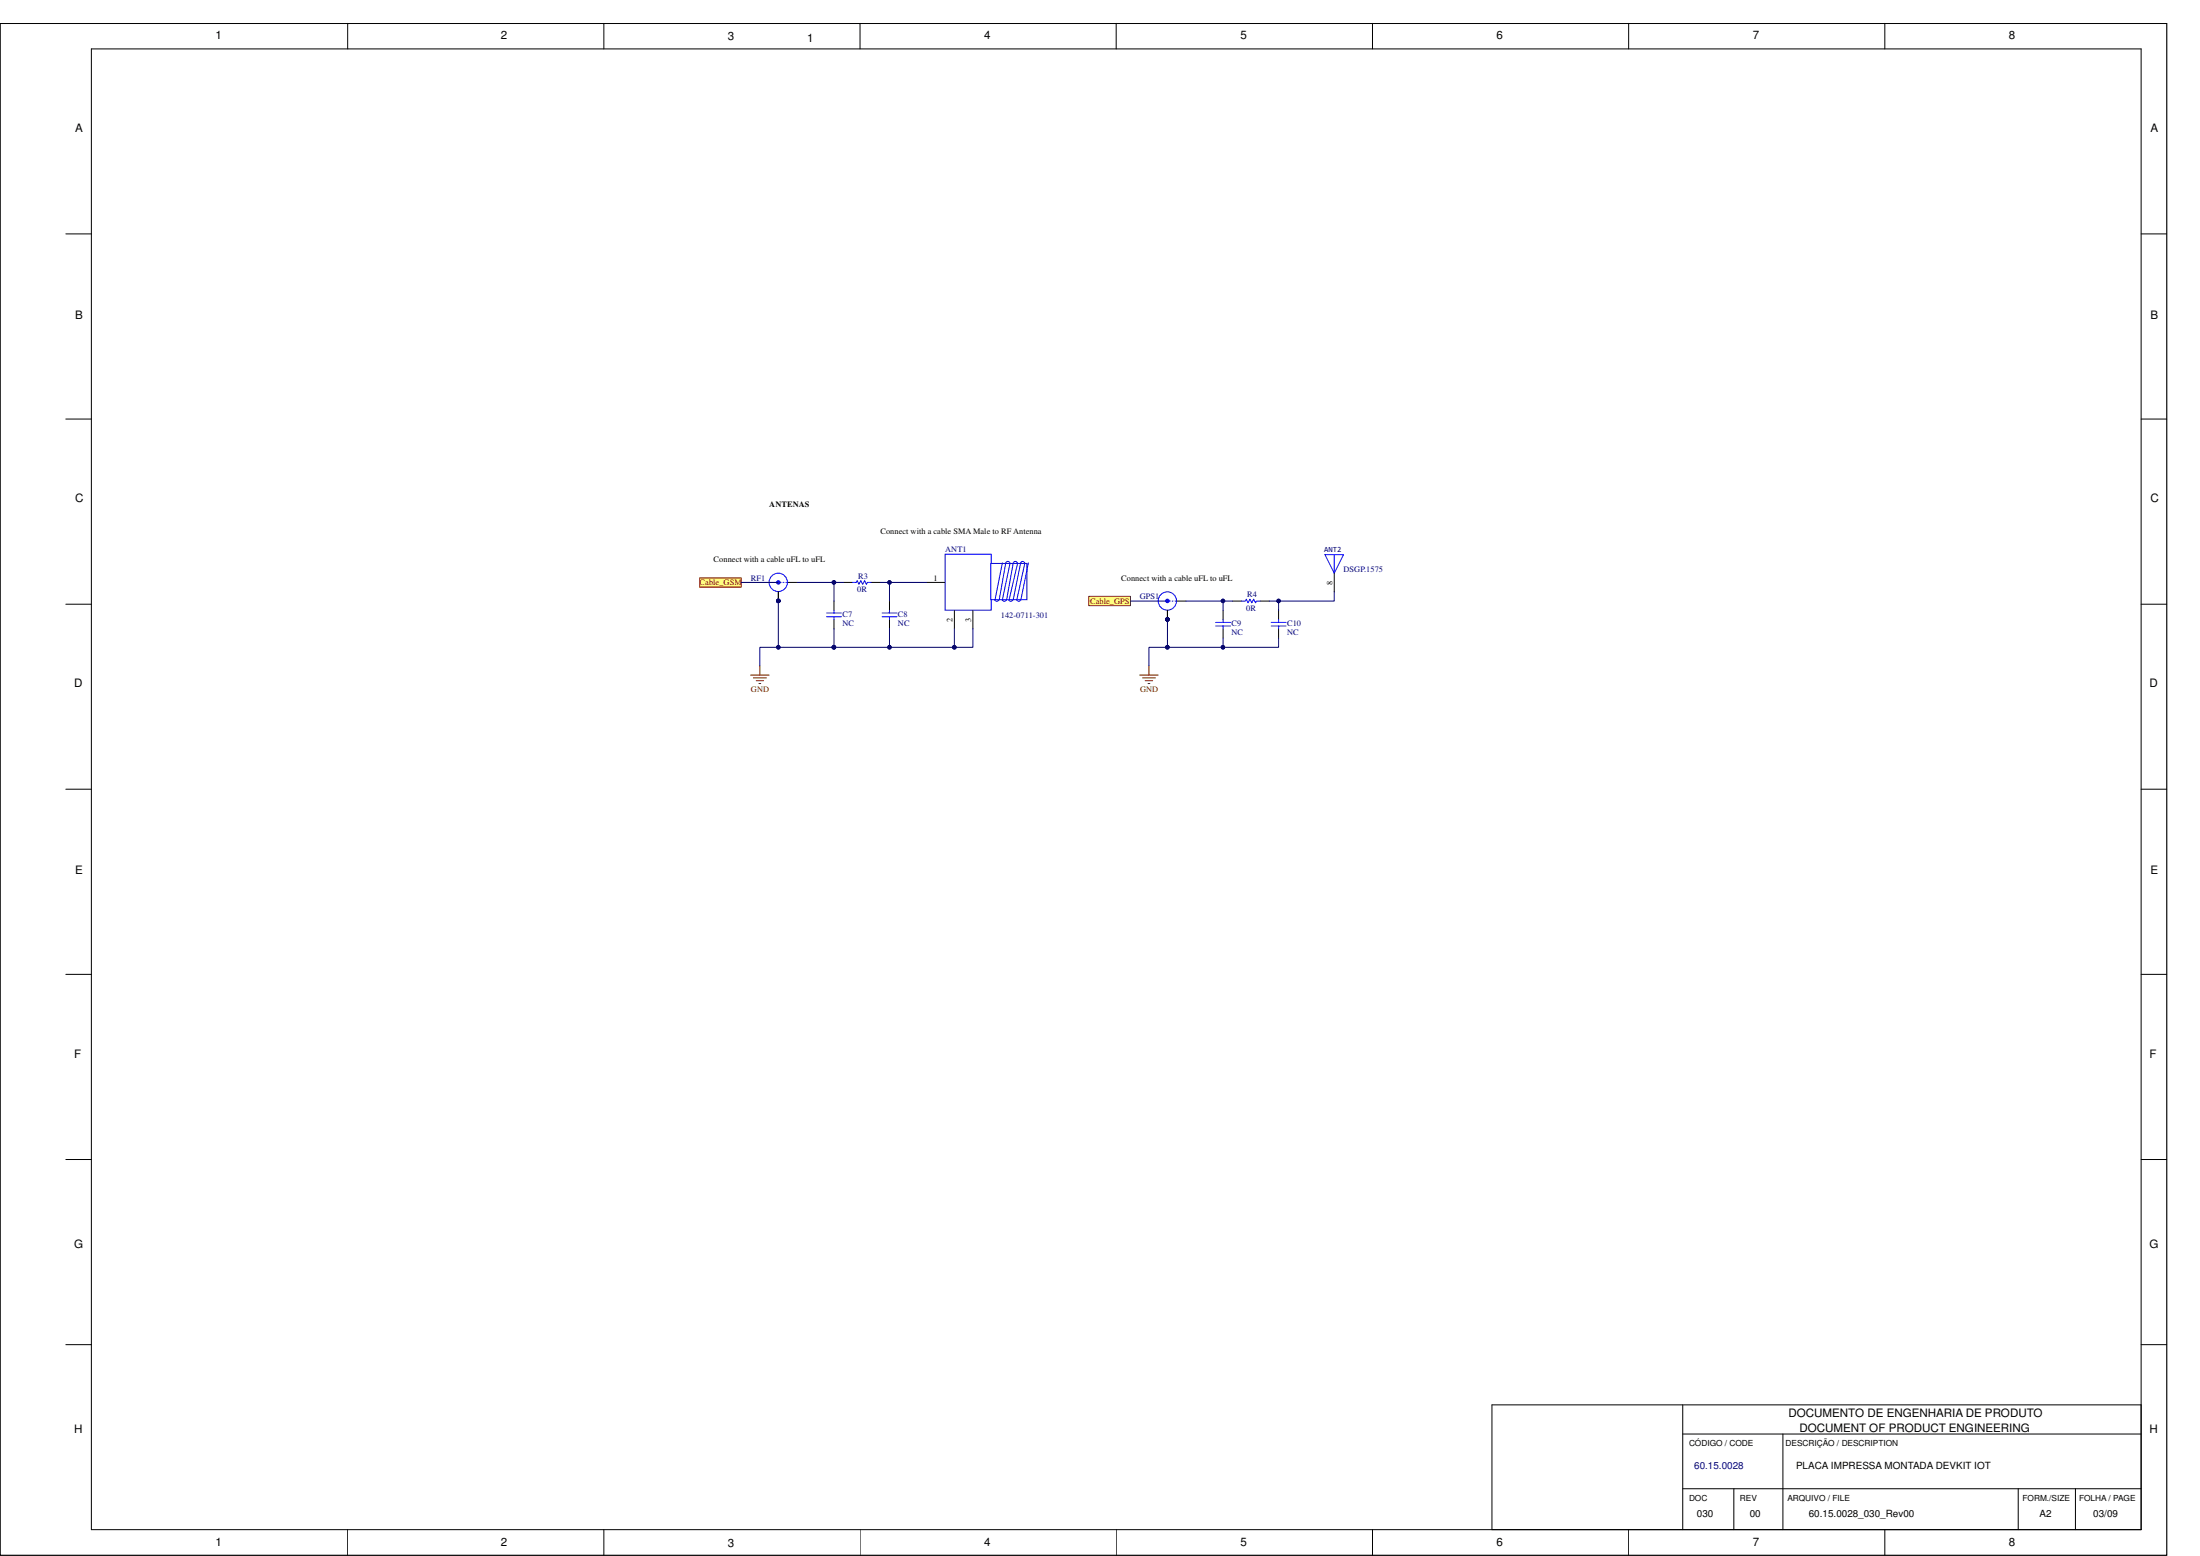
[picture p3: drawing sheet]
<svg xmlns="http://www.w3.org/2000/svg" width="594mm" height="420mm" viewBox="0 0 594 420" stroke-linecap="round" stroke-linejoin="round" font-family="sans-serif">
<g fill="none" stroke="#000" stroke-width=".27">
<path d="M.1 6.3h585v413.6h-585zM24.7 13.2h553.5v399.8h-553.5zM93.9 6.3v6.9M163.1 6.3v6.9M232.2 6.3v6.9M301.4 6.3v6.9M370.6 6.3v6.9M439.8 6.3v6.9M509 6.3v6.9M17.8 63.2h6.9M578.2 63.2h6.9M17.8 113.2h6.9"/>
<path d="M578.2 113.2h6.9M360.3 154.8v5M17.8 163.2h6.9M315.2 164.8v2.5M578.2 163.2h6.9M17.8 213.1h6.9M578.2 213.1h6.9M17.8 263.1h6.9M578.2 263.1h6.9M17.8 313.1h6.9M578.2 313.1h6.9M17.8 363.1h6.9"/>
<path d="M454.4 379.3v33.7M578.2 363.1h6.9M578.2 379.3h-175.3v33.7M454.4 387.2h123.8M481.4 387.2v25.8M93.9 413v7M163.1 413v7M232.2 413v7M301.4 413v7M370.6 413v7M439.8 413v7M454.4 402h123.8"/>
<path d="M468.2 402v11M509 413v7M545 402v11M560.4 402v11"/>
</g>
<path d="M357.8 149.8h5l-2.5 5zM360.3 149.8v5" fill="none" stroke="#00f" stroke-width=".27"/>
<circle cx="315.2" cy="167.3" r=".48" fill="#000080"/>
<circle cx="315.2" cy="167.3" r=".48" fill="none" stroke="#000080" stroke-width=".27"/>
<path d="M317.7 162.3h2.5" fill="none" stroke="#000" stroke-width=".27"/>
<circle cx="315.2" cy="162.3" r=".48" fill="#00f"/>
<g fill="none" stroke="#00f" stroke-width=".27">
<path d="M315.8 162.3h.2M316.5 162.3h.3M317.3 162.3h.2"/>
<circle cx="315.2" cy="162.3" r="2.47"/>
<circle cx="315.2" cy="162.3" r=".48"/>
</g>
<path d="M315.2 164.8v2.5" fill="none" stroke="#000" stroke-width=".27"/>
<circle cx="315.2" cy="167.3" r=".48" fill="#000080"/>
<circle cx="315.2" cy="167.3" r=".48" fill="none" stroke="#000080" stroke-width=".27"/>
<circle cx="315.2" cy="167.3" r=".48" fill="#000080"/>
<circle cx="315.2" cy="167.3" r=".48" fill="none" stroke="#000080" stroke-width=".27"/>
<circle cx="315.2" cy="167.3" r=".48" fill="#000080"/>
<circle cx="315.2" cy="167.3" r=".48" fill="none" stroke="#000080" stroke-width=".27"/>
<path d="M330.3 164.8v2.5M330.3 169.8v2.5M332.8 162.3h2.5M340.3 162.3h2.5M345.3 164.8v2.5M345.3 169.8v2.5" fill="none" stroke="#000" stroke-width=".27"/>
<path d="M328.3 168.1h4M328.3 169h4M330.3 167.3v.8M330.3 169v.8M335.3 162.3h1l.2-.5 .5 1 .5-1 .5 1 .5-1 .5 1 .3-.5h1M343.3 168.1h4M343.3 169h4M345.3 167.3v.8M345.3 169v.8" fill="none" stroke="#00f" stroke-width=".27"/>
<path d="M255.2 149.6h12.5v15.2h-12.5z" fill-rule="evenodd" fill="#fff"/>
<path d="M255.2 149.6h12.5v15.2h-12.5z" fill="none" stroke="#00f" stroke-width=".27"/>
<path d="M267.5 152.1h9.8v9.8h-9.8z" fill-rule="evenodd" fill="#fff"/>
<g fill="none" stroke="#00f" stroke-width=".27">
<path d="M267.5 152.1h9.8v9.8h-9.8zM270.7 152l-2 10M271.6 152.1l-1.8 9.9M271.6 152a.57 .57 0 0 1 .6-.4 .57 .57 0 0 1 .5 .4M272.7 152.1l-2 9.9M273.6 152.1a.58 .58 0 0 1 .6-.5 .58 .58 0 0 1 .5 .5M273.6 152.1l-1.8 9.9-.6 .3-.6-.3M274.8 152.1l-2.3 9.9M275.6 152.1a.58 .58 0 0 1 .6-.5 .58 .58 0 0 1 .5 .5M275.6 152.1l-2 9.9M276.7 152.1l-2.1 9.9M277.7 152l-2 10"/>
<path d="M268.6 162l.6 .3 .5-.3M273.5 162l-.5 .3-.6-.3M274.6 162l.5 .3 .5-.3"/>
</g>
<path d="M210.2 159.8v2.5M250.2 157.3h4.9M257.7 164.9v4.9M262.7 164.9v4.9" fill="none" stroke="#000" stroke-width=".27"/>
<circle cx="210.2" cy="162.3" r=".46" fill="#000080"/>
<circle cx="210.2" cy="162.3" r=".46" fill="none" stroke="#000080" stroke-width=".27"/>
<path d="M212.7 157.3h2.5" fill="none" stroke="#000" stroke-width=".27"/>
<circle cx="210.2" cy="157.3" r=".46" fill="#00f"/>
<g fill="none" stroke="#00f" stroke-width=".27">
<path d="M210.7 157.3h.2M211.4 157.3h.3M212.2 157.3h.3"/>
<circle cx="210.2" cy="157.3" r="2.48"/>
<circle cx="210.2" cy="157.3" r=".46"/>
</g>
<path d="M210.2 159.8v2.5" fill="none" stroke="#000" stroke-width=".27"/>
<circle cx="210.2" cy="162.3" r=".46" fill="#000080"/>
<circle cx="210.2" cy="162.3" r=".46" fill="none" stroke="#000080" stroke-width=".27"/>
<circle cx="210.2" cy="162.3" r=".46" fill="#000080"/>
<circle cx="210.2" cy="162.3" r=".46" fill="none" stroke="#000080" stroke-width=".27"/>
<circle cx="210.2" cy="162.3" r=".46" fill="#000080"/>
<circle cx="210.2" cy="162.3" r=".46" fill="none" stroke="#000080" stroke-width=".27"/>
<path d="M227.7 157.3h2.5M235.2 157.3h2.5M225.2 162.3v2.5M225.2 167.3v2.5M240.2 162.3v2.5M240.2 167.3v2.5" fill="none" stroke="#000" stroke-width=".27"/>
<path d="M230.2 157.3h1l.3-.5 .4 1 .5-1 .6 1 .5-1 .5 1 .2-.5h1M223.2 165.5h4M223.2 166.5h4M225.2 164.8v.7M225.2 166.5v.8M238.2 165.5h4M238.2 166.5h4M240.2 164.8v.7M240.2 166.5v.8" fill="none" stroke="#00f" stroke-width=".27"/>
<path d="M205.2 179.8v2.5M310.3 179.8v2.5M202.7 182.3h5M203.4 183h3.6M204.2 183.8h2M204.9 184.6h.5M307.8 182.3h5M308.5 183h3.5M309.2 183.8h2.1M310 184.6h.5" fill="none" stroke="#800000" stroke-width=".27"/>
<path d="M188.9 156h11.3v2.5h-11.3z" fill-rule="evenodd" fill="#ffff80"/>
<path d="M188.9 156h11.3v2.5h-11.3z" fill="none" stroke="#800000" stroke-width=".27"/>
<path d="M294 161h11.3v2.5h-11.3z" fill-rule="evenodd" fill="#ffff80"/>
<path d="M294 161h11.3v2.5h-11.3z" fill="none" stroke="#800000" stroke-width=".27"/>
<path d="M315.2 167.3v7.5h-4.9v5" fill="none" stroke="#000080" stroke-width=".27"/>
<circle cx="315.2" cy="167.3" r=".48" fill="#000080"/>
<circle cx="315.2" cy="167.3" r=".48" fill="none" stroke="#000080" stroke-width=".27"/>
<circle cx="315.2" cy="174.8" r=".49" fill="#000080"/>
<g fill="none" stroke="#000080" stroke-width=".27">
<path d="M210.2 174.8h-5v5"/>
<circle cx="315.2" cy="174.8" r=".49"/>
</g>
<circle cx="210.2" cy="174.8" r=".48" fill="#000080"/>
<g fill="none" stroke="#000080" stroke-width=".27">
<path d="M210.2 162.3v12.5h1.2"/>
<circle cx="210.2" cy="174.8" r=".48"/>
</g>
<circle cx="210.2" cy="162.3" r=".46" fill="#000080"/>
<circle cx="210.2" cy="162.3" r=".46" fill="none" stroke="#000080" stroke-width=".27"/>
<circle cx="210.2" cy="174.8" r=".48" fill="#000080"/>
<g fill="none" stroke="#000080" stroke-width=".27">
<path d="M211.4 174.8h13.8"/>
<circle cx="210.2" cy="174.8" r=".48"/>
</g>
<circle cx="225.2" cy="174.8" r=".49" fill="#000080"/>
<g fill="none" stroke="#000080" stroke-width=".27">
<path d="M215.2 157.3h12.5"/>
<circle cx="225.2" cy="174.8" r=".49"/>
</g>
<circle cx="225.2" cy="157.3" r=".48" fill="#000080"/>
<g fill="none" stroke="#000080" stroke-width=".27">
<path d="M262.7 169.8v5h-37.5"/>
<circle cx="225.2" cy="157.3" r=".48"/>
</g>
<circle cx="257.7" cy="174.8" r=".49" fill="#000080"/>
<circle cx="257.7" cy="174.8" r=".49" fill="none" stroke="#000080" stroke-width=".27"/>
<circle cx="240.2" cy="174.8" r=".48" fill="#000080"/>
<circle cx="240.2" cy="174.8" r=".48" fill="none" stroke="#000080" stroke-width=".27"/>
<circle cx="225.2" cy="174.8" r=".49" fill="#000080"/>
<g fill="none" stroke="#000080" stroke-width=".27">
<path d="M237.7 157.3h12.5"/>
<circle cx="225.2" cy="174.8" r=".49"/>
</g>
<circle cx="240.2" cy="157.3" r=".46" fill="#000080"/>
<g fill="none" stroke="#000080" stroke-width=".27">
<path d="M330.3 172.3v2.5h-15.1"/>
<circle cx="240.2" cy="157.3" r=".46"/>
</g>
<circle cx="315.2" cy="174.8" r=".49" fill="#000080"/>
<circle cx="315.2" cy="174.8" r=".49" fill="none" stroke="#000080" stroke-width=".27"/>
<circle cx="330.2" cy="174.8" r=".48" fill="#000080"/>
<g fill="none" stroke="#000080" stroke-width=".27">
<path d="M320.2 162.3h12.6"/>
<circle cx="330.2" cy="174.8" r=".48"/>
</g>
<circle cx="330.2" cy="162.3" r=".46" fill="#000080"/>
<g fill="none" stroke="#000080" stroke-width=".27">
<path d="M345.3 172.3v2.5h-15"/>
<circle cx="330.2" cy="162.3" r=".46"/>
</g>
<circle cx="330.2" cy="174.8" r=".48" fill="#000080"/>
<g fill="none" stroke="#000080" stroke-width=".27">
<path d="M360.3 159.8v2.5h-17.5"/>
<circle cx="330.2" cy="174.8" r=".48"/>
</g>
<circle cx="345.3" cy="162.3" r=".46" fill="#000080"/>
<g fill="none" stroke="#000080" stroke-width=".27">
<path d="M225.2 169.8v5"/>
<circle cx="345.3" cy="162.3" r=".46"/>
</g>
<circle cx="225.2" cy="174.8" r=".49" fill="#000080"/>
<g fill="none" stroke="#000080" stroke-width=".27">
<path d="M225.2 157.3v5"/>
<circle cx="225.2" cy="174.8" r=".49"/>
</g>
<circle cx="225.2" cy="157.3" r=".48" fill="#000080"/>
<g fill="none" stroke="#000080" stroke-width=".27">
<path d="M240.2 169.8v5"/>
<circle cx="225.2" cy="157.3" r=".48"/>
</g>
<circle cx="240.2" cy="174.8" r=".48" fill="#000080"/>
<g fill="none" stroke="#000080" stroke-width=".27">
<path d="M240.2 157.3v5"/>
<circle cx="240.2" cy="174.8" r=".48"/>
</g>
<circle cx="240.2" cy="157.3" r=".46" fill="#000080"/>
<g fill="none" stroke="#000080" stroke-width=".27">
<path d="M257.7 169.8v5"/>
<circle cx="240.2" cy="157.3" r=".46"/>
</g>
<circle cx="257.7" cy="174.8" r=".49" fill="#000080"/>
<g fill="none" stroke="#000080" stroke-width=".27">
<path d="M330.3 162.3v2.5"/>
<circle cx="257.7" cy="174.8" r=".49"/>
</g>
<circle cx="330.2" cy="162.3" r=".46" fill="#000080"/>
<g fill="none" stroke="#000080" stroke-width=".27">
<path d="M345.3 162.3v2.5"/>
<circle cx="330.2" cy="162.3" r=".46"/>
</g>
<circle cx="345.3" cy="162.3" r=".46" fill="#000080"/>
<g fill="none" stroke="#000080" stroke-width=".27">
<path d="M200.2 157.3h10M305.3 162.3h9.9"/>
<circle cx="345.3" cy="162.3" r=".46"/>
</g>
<g font-size="3.1">
<text x="58.2" y="10.6">1</text>
<text x="135.2" y="10.6">2</text>
<text x="196.5" y="10.8">3</text>
<text x="218" y="11.3">1</text>
<text x="265.8" y="10.6">4</text>
<text x="334.9" y="10.6">5</text>
<text x="404.1" y="10.6">6</text>
<text x="473.3" y="10.6">7</text>
<text x="542.5" y="10.6">8</text>
<text x="20.3" y="35.7">A</text>
<text x="580.7" y="35.7">A</text>
<text x="20.3" y="86.2">B</text>
<text x="580.7" y="86.2">B</text>
<text x="20.3" y="135.7">C</text>
<text x="580.7" y="135.7">C</text>
<text x="20" y="185.6">D</text>
<text x="580.4" y="185.6">D</text>
<text x="20.3" y="236.1">E</text>
<text x="580.7" y="236.1">E</text>
<text x="20" y="285.6">F</text>
<text x="580.4" y="285.6">F</text>
<text x="20" y="337.1">G</text>
<text x="580.4" y="337.1">G</text>
<text x="483" y="382.7">DOCUMENTO DE ENGENHARIA DE PRODUTO</text>
<text x="20" y="387.1">H</text>
<text x="485.9" y="386.6">DOCUMENT OF PRODUCT ENGINEERING</text>
<text x="580.4" y="387.1">H</text>
<text x="58.2" y="417.4">1</text>
<text x="135.2" y="417.4">2</text>
<text x="196.5" y="417.6">3</text>
<text x="265.8" y="417.4">4</text>
<text x="334.9" y="417.4">5</text>
<text x="404.1" y="417.4">6</text>
<text x="473.3" y="417.4">7</text>
<text x="542.5" y="417.4">8</text>
</g>
<text font-size="2.7" fill="#000080" x="457.5" y="396.5">60.15.0028</text>
<g font-size="2.7">
<text x="485" y="396.5">PLACA IMPRESSA MONTADA DEVKIT IOT</text>
<text x="458.2" y="409.7">030</text>
<text x="472.5" y="409.7">00</text>
<text x="488.4" y="409.6">60.15.0028_030_Rev00</text>
<text x="550.7" y="409.7">A2</text>
<text x="565.3" y="409.6">03/09</text>
</g>
<g font-size="2.2">
<text x="207.7" y="136.8">ANTENAS</text>
<text x="237.7" y="144.3">Connect with a cable SMA Male to RF Antenna</text>
<text x="192.7" y="151.8">Connect with a cable uFL to uFL</text>
<text x="252" y="156.8">1</text>
<text x="302.8" y="156.8">Connect with a cable uFL to uFL</text>
<text x="359.8" y="157.9" transform="rotate(-90 359.8 157.9)">8</text>
<text x="257.3" y="168" transform="rotate(-90 257.3 168)">2</text>
<text x="262.2" y="168" transform="rotate(-90 262.2 168)">3</text>
<text x="456.1" y="390.4">CÓDIGO / CODE</text>
<text x="482.2" y="390.4">DESCRIÇÃO / DESCRIPTION</text>
<text x="456.1" y="405.2">DOC</text>
<text x="469.9" y="405.2">REV</text>
<text x="482.7" y="405.2">ARQUIVO / FILE</text>
<text x="546.2" y="405.2">FORM./SIZE</text>
<text x="561.5" y="405.2">FOLHA / PAGE</text>
</g>
<g font-size="2.2" fill="#000080">
<text x="255.2" y="149.2">ANT1</text>
<text x="362.8" y="154.6">DSGP.1575</text>
<text x="202.7" y="156.8">RF1</text>
<text x="231.5" y="159.9">0R</text>
<text x="231.7" y="156.2">R3</text>
<text x="307.8" y="161.8">GPS1</text>
<text x="336.8" y="161.2">R4</text>
<text x="227.5" y="166.6">C7</text>
<text x="242.5" y="166.6">C8</text>
<text x="270.2" y="166.8">142-0711-301</text>
<text x="336.5" y="164.9">0R</text>
<text x="227.5" y="169.1">NC</text>
<text x="242.5" y="169.1">NC</text>
<text x="332.5" y="171.6">NC</text>
<text x="332.5" y="169.1">C9</text>
<text x="347.5" y="171.6">NC</text>
<text x="347.5" y="169.1">C10</text>
</g>
<g font-size="2.2" fill="#800000">
<text x="188.9" y="158.1">Cable_GSM</text>
<text x="294.4" y="163.1">Cable_GPS</text>
<text x="202.8" y="186.9">GND</text>
<text x="307.8" y="186.9">GND</text>
</g>
<text font-size="2.1" fill="#000080" x="357.5" y="149">ANT2</text>
</svg>
